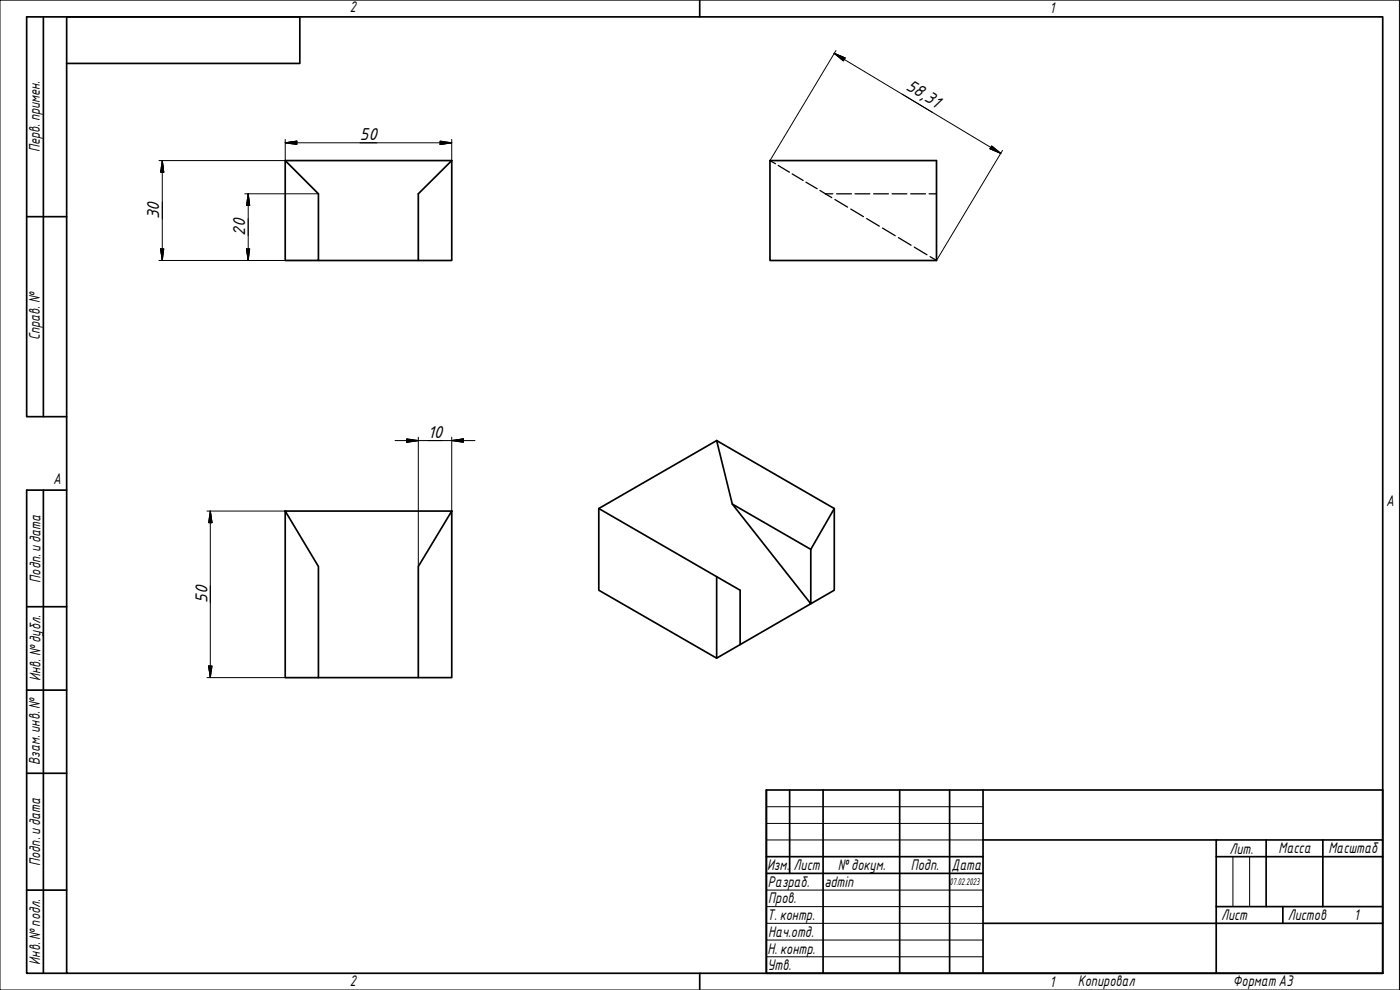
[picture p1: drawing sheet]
<svg xmlns="http://www.w3.org/2000/svg" width="420mm" height="297mm" viewBox="0 0 420 297" stroke-linecap="round" stroke-linejoin="round" font-family="sans-serif">
<g fill="none" stroke="#000" stroke-width=".51">
<path d="M85.6 48.2l10 10v20h-10zM85.6 48.2h50M125.5 58.2l10.1-10v30h-10.1zM231.1 48.2h50v30h-50zM95.6 78.2h29.9M215.1 132.2l35.3 20.4-7.1 12.2-23.5-13.6zM215.1 132.2l-35.4 20.4v24.5l35.4 20.4 7-4.1v-16.3l-42.4-24.5M85.6 153.3l10 16.7v33.3h-10zM85.6 153.3h50M135.6 153.3v50h-10.1v-33.3zM219.8 151.2l23.5 30-21.2 12.2M250.4 152.6v24.5l-7.1 4.1v-16.4"/>
<path d="M215.1 173v24.5M95.6 203.3h29.9"/>
</g>
<g fill="none" stroke="#000" stroke-width=".38">
<path d="M231.1 48.2l1.6 .9M233.6 49.6l3.3 2.1M237.7 52.2l3.3 2M241.9 54.7l3.3 1.9M246.1 57.1l1.6 1.1M247.7 58.2h2.2M247.7 58.2l1.9 1.1M250.6 59.9l3.8 2.3M251.1 58.2h4.4M256.6 58.2h4.4M262.2 58.2h4.4M267.7 58.2h4.5"/>
<path d="M273.3 58.2h4.4M278.8 58.2h2.3M255.3 62.7l3.8 2.3M260.1 65.6l3.8 2.3M264.9 68.4l3.8 2.3M269.6 71.3l3.8 2.3M274.4 74.2l3.8 2.2M279.1 77l2 1.2"/>
</g>
<path d="M20 5.1h395v286.9h-395zM210 0v5.1M210 292v5" fill="none" stroke="#000" stroke-width=".51"/>
<path d="M0 0h420v297h-420z" fill="none" stroke="#000" stroke-width=".3"/>
<g fill="none" stroke="#000" stroke-width=".51">
<path d="M230 237h185v55h-185zM237 237v25.1M247 237v55M270 237v55M285 237v55M295 237v55M230 257h65M295 252h120M365 257h50M365 252v40M380 252v20M397 252v20"/>
<path d="M230 262.1h65M295 277h120M365 272h50M385 272v5"/>
</g>
<path d="M230 242h65M230 247.1h65M230 252h65M370 257v15M375 257v15M230 267.1h65M230 272h65M230 277h65M230 282.1h65M230 287.1h65" fill="none" stroke="#000" stroke-width=".3"/>
<path d="M13 5.1v119.9M20 19h70v-13.9h-82v119.9h12M8 65h12M13 147.1v144.9M20 147.1h-12v144.9h12M8 182h12M8 207.1h12M8 232h12M8 267.1h12" fill="none" stroke="#000" stroke-width=".51"/>
<g fill="none" stroke="#000" stroke-width=".3">
<path d="M250.3 16l3.3 1.4-.5 .9zM250.3 16l50.1 30M250.9 15.2l-19.8 33M270.8 28.2l9.1 5.6M48.7 48.2l.4 3.5h-.9zM48.7 48.2v30M73.5 58.2h22.1M74.5 58.2l.4 3.4h-.9zM74.5 58.2v20M85.6 42.8l3.5-.5v1.1zM85.6 41.8v6.4h-37.9M85.6 42.8h50"/>
<path d="M132.1 42.3l3.5 .5-3.5 .6zM135.6 41.8v6.4M297.6 43.8l2.8 2.2-3.3-1.4zM300.9 45.1l-19.8 33.1M47.7 78.2h47.9M48.2 74.7h.9l-.4 3.5zM74 74.7h.9l-.4 3.5zM118.6 132.2h24M122 131.7l3.5 .5-3.5 .5zM125.5 131.2v38.8M135.6 132.2l3.5-.5v1zM135.6 131.2v22.1"/>
<path d="M62.1 153.3h23.5M63.1 153.3l.5 3.5h-1zM63.1 153.3v50M62.6 199.8h1l-.5 3.5zM62.1 203.3h33.5"/>
</g>
<g fill="#000" stroke="#000" stroke-width=".3">
<path d="M250.3 16l3.3 1.4zM250.3 16l3.3 1.4-.5 .9zM48.7 48.2l.4 3.5zM48.7 48.2l.4 3.5h-.9zM85.6 42.8l3.5-.5zM85.6 42.8l3.5-.5v1.1zM132.1 43.4l3.5-.6zM132.1 42.3l3.5 .5-3.5 .6zM297.1 44.6l3.3 1.4zM297.6 43.8l2.8 2.2-3.3-1.4zM48.2 74.7l.5 3.5zM48.2 74.7h.9l-.4 3.5z"/>
<path d="M74 74.7l.5 3.5zM74 74.7h.9l-.4 3.5zM74.5 58.2l.4 3.4zM74.5 58.2l.4 3.4h-.9zM122 132.7l3.5-.5zM122 131.7l3.5 .5-3.5 .5zM135.6 132.2l3.5-.5zM135.6 132.2l3.5-.5v1zM63.1 153.3l.5 3.5zM63.1 153.3l.5 3.5h-1zM62.6 199.8l.5 3.5zM62.6 199.8h1l-.5 3.5z"/>
</g>
<g font-size="5">
<text x="271.7" y="26.8" transform="rotate(31 271.7 26.8)">58,31</text>
<text x="108" y="42">50</text>
<text x="47.8" y="65.7" transform="rotate(-90 47.8 65.7)">30</text>
<text x="73.6" y="70.7" transform="rotate(-90 73.6 70.7)">20</text>
<text x="128.4" y="131.3">10</text>
<text x="62.2" y="180.8" transform="rotate(-90 62.2 180.8)">50</text>
</g>
<g font-size="4.4">
<text x="105" y="3.7">2</text>
<text x="315" y="3.8">1</text>
<text x="11.9" y="45.6" transform="rotate(-90 11.9 45.6)">Перв. примен.</text>
<text x="12" y="102.2" transform="rotate(-90 12 102.2)">Справ. №</text>
<text x="16" y="145.2">A</text>
<text x="416" y="151.7">A</text>
<text x="12.2" y="174.8" transform="rotate(-90 12.2 174.8)">Подп. идата</text>
<text x="12.2" y="204.3" transform="rotate(-90 12.2 204.3)">Инв. №дубл.</text>
<text x="12" y="229.5" transform="rotate(-90 12 229.5)">Взам. инв. №</text>
<text x="369" y="256.1">Лит.</text>
<text x="383.7" y="256.1">Масса</text>
<text x="398.7" y="256.1">Масштаб</text>
<text x="12.1" y="259.8" transform="rotate(-90 12.1 259.8)">Подп. идата</text>
<text x="230.2" y="261.1">Изм.</text>
<text x="238.2" y="261.1">Лист</text>
<text x="251.5" y="261">№докум.</text>
<text x="273.4" y="261.2">Подп.</text>
<text x="285.6" y="261.2">Дата</text>
<text x="230.4" y="266.1">Разраб.</text>
<text x="247.4" y="266.1">admin</text>
<text x="230.6" y="271.1">Пров.</text>
<text x="230.3" y="276.1">Т. контр.</text>
<text x="230.5" y="281.1">Нач.отд.</text>
<text x="366.5" y="276.1">Лист</text>
<text x="386.5" y="276.1">Листов</text>
<text x="406.4" y="276">1</text>
<text x="230.4" y="286.1">Н. контр.</text>
<text x="12.1" y="289.4" transform="rotate(-90 12.1 289.4)">Инв. №подл.</text>
<text x="230.3" y="291.1">Утв.</text>
<text x="105" y="295.9">2</text>
<text x="315" y="296.1">1</text>
<text x="323.5" y="295.8">Копировал</text>
<text x="370" y="295.8">Формат А3</text>
</g>
<text font-size="2.8" x="285" y="265.5">07.02.2023</text>
</svg>
